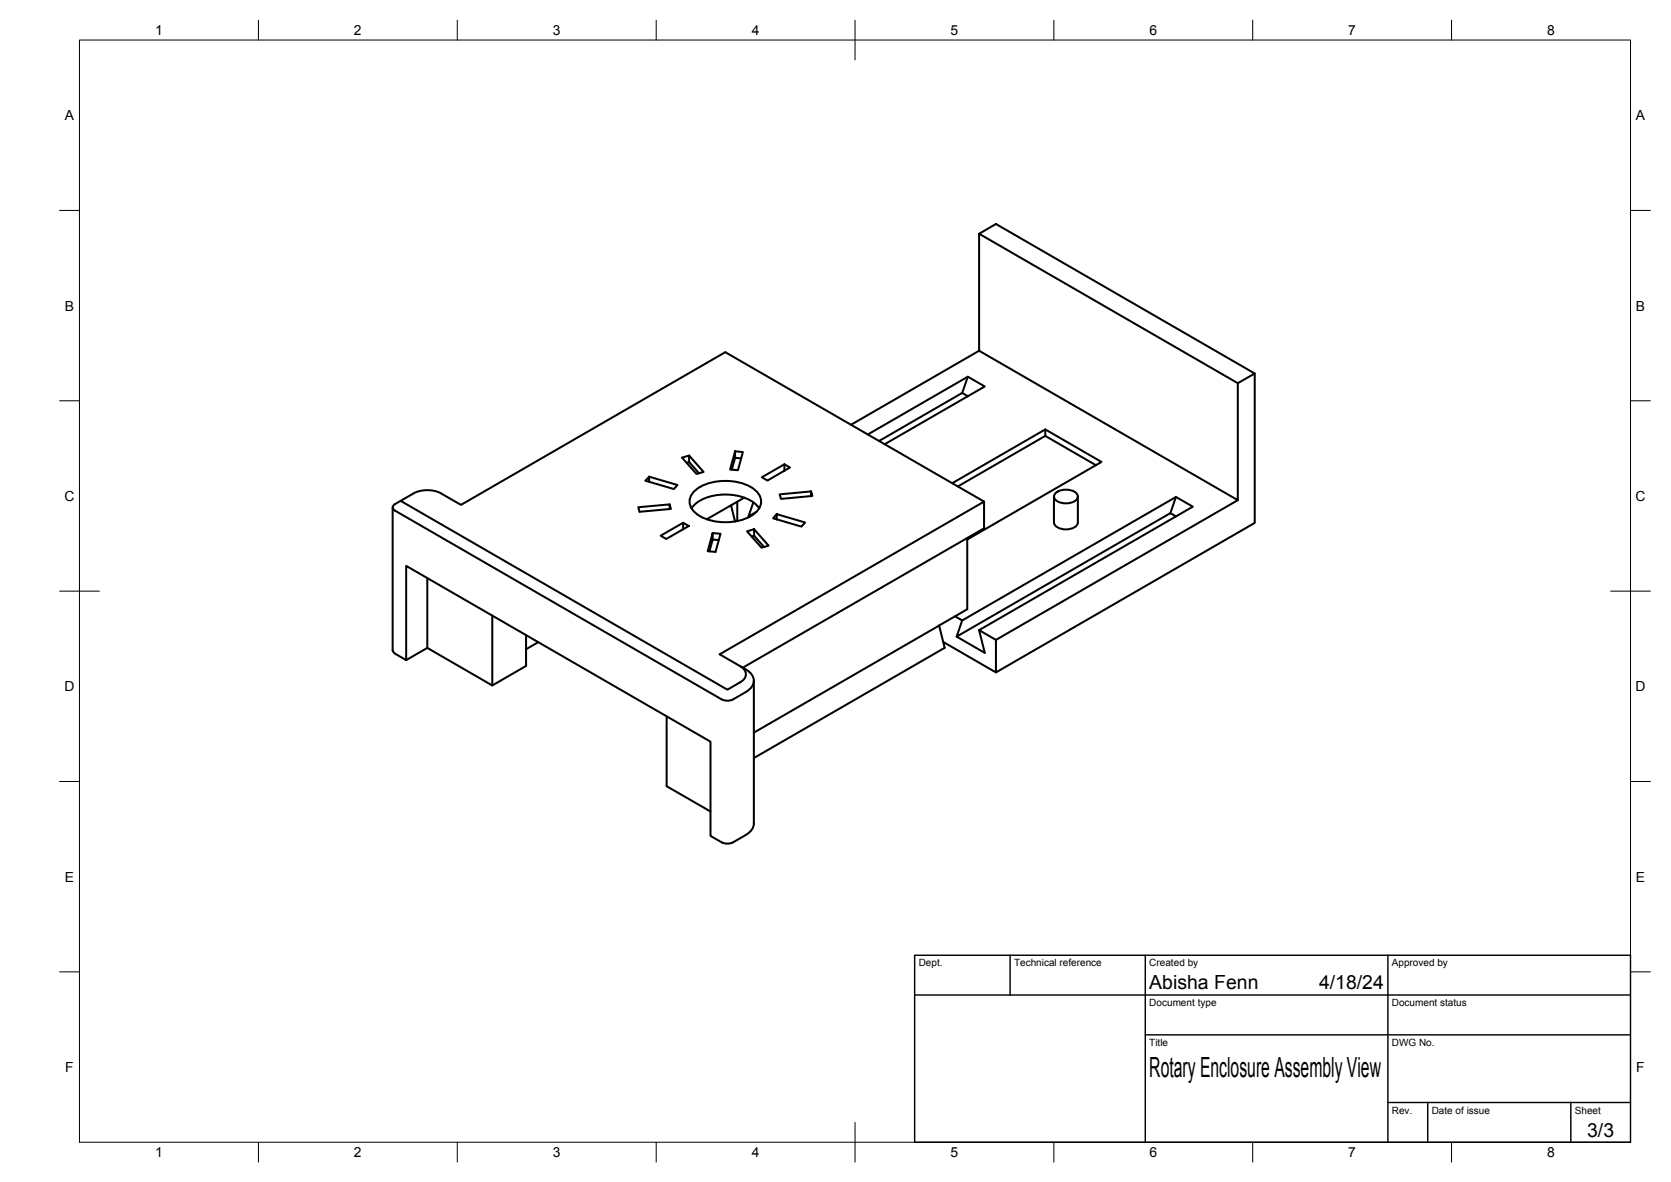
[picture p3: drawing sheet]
<svg xmlns="http://www.w3.org/2000/svg" width="420mm" height="297mm" viewBox="0 0 420 297" stroke-linecap="round" stroke-linejoin="round" font-family="sans-serif">
<!-- layer: Visible -->
<g fill="none" stroke="#000" stroke-width=".51">
<path d="M246.2 58.7l4.2-2.4 65.1 37.6-4.3 2.4zM246.2 58.7v29.4l65 37.6v-29.4M241.9 98.7l1.5 .9M243.4 94.7l-1.5 4-20.9 12.1M246.2 88.1l-32.2 18.7M315.5 93.9v37.5l-65.1 37.6M163.2 119.8l7.1 2.1-.9 1-7.1-2.1 .9-1v1.3M172.6 116.3l.7-.2 2.5 2.8M173.3 114.5l3.6 4.1-1.8 .5-3.6-4.1 1.8-.5v1.6M184.8 113.4l-1.2 4.6 1.9 .2 1.3-4.6-2-.2v1.6M186.4 115.2l-1.6-.2-.8 3M197.2 116.7l-5.6 3.2 1.4 .9 5.6-3.3-1.4-.8v1.6"/>
<path d="M218.2 109.2l25.2-14.5 4.2 2.4-25.2 14.5M262.8 107.9l-23.4 13.5M262.8 109.5l-22 12.7M275.6 116.9l-12.8-7.4v-1.6l14.2 8.2-33.8 19.5M98.7 127.5v35.9M100.7 125.9l-1.4 .8a.86 .86 0 0 0-.6 .8 .86 .86 0 0 0 .6 .8l82.2 47.5 1.4 .3 1-.2a15.9 15.9 0 0 0 5-3.2 2.68 2.68 0 0 0-.6-3.9l-2.2-1.4M111 124l4.9 2.9 66.5-38.4 65 37.6v6.7l-60.6 35M111 124a7.8 7.8 0 0 0-7.1 0l-3.2 1.9 82.2 47.4 3.2-1.8a2.15 2.15 0 0 0 1.5-2.1 2.15 2.15 0 0 0-1.5-2M166.1 134.6l5.7-3.2 1.4 .8-5.7 3.3zM168.4 126.8l.3 1.1-7.9 .7-.3-1.1 7.9-.7v1.1M171.8 131.4v1.6M173.9 127.8a10.1 10.1 0 0 1 8.5-3.5 10.1 10.1 0 0 1 8.5 3.5"/>
<path d="M174.4 123.6a12.6 12.6 0 0 1 11.4-2.4 7.6 7.6 0 0 1 5.4 3.8 3.9 3.9 0 0 1-2.4 4.7 13.8 13.8 0 0 1-13.7-.6 3.5 3.5 0 0 1-.7-5.5zM179.2 133.9l2 .2-1.3 4.6-2-.2 1.3-4.6v1.7M180.7 135.7l-1.5-.1-.8 3M183.8 127l-6.1 3.5M185.4 126.1v4.9M187.1 125.1l-3.3 1.9 1 4.1M188.2 129.8l.2 .1M189 134.8l.6-.2 2.5 2.9M189.4 126.3l-1.2 3.5 2-1.2M189.6 133l3.7 4.1-1.8 .5-3.7-4.1 1.8-.5v1.6M195.3 129.2l7.1 2.1-.9 1-7.1-2.1 .9-1v1.3M203.9 123.5l-7.9 .7 .4 1.2 7.9-.8-.4-1.1v1.2"/>
<path d="M243.2 135.2v17.9l-7.1 4.1M247.4 126.1l-66.4 38.3 5.1 3M265 124.8v6.5a2.98 2.98 0 0 0 3.7 1.7 2.29 2.29 0 0 0 2.3-1.7v-6.5M265.4 123.9a4.1 4.1 0 0 1 5.5 .4 1.8 1.8 0 0 1-1.9 2.1l-1.3 .1a2.53 2.53 0 0 1-2.7-1.7zM294.3 129l1.4 .8M295.7 124.9l-1.4 4.1-53.8 31 1.4-4.1M311.2 125.7l-60.8 35.1-4.2-2.4 53.7-31.1-4.2-2.4-53.8 31-1.7-1M107.4 145.3v17.5M123.8 154.7v17.6M132.3 159.6v7.8l-8.5 4.9-16.4-9.5-5.3 3.1M236.1 157.2l1.4 5.6-48 27.7M236.1 157.2l-46.6 26.9"/>
<path d="M246.2 158.4l1.4 5.7-7.1-4.1M98.7 163.4l.4 .7 3 1.8v-23.7l76.5 44.2v23.7l2.9 1.6M135.3 161.4l-3 1.8M189.5 171.1v35.9a3.5 3.5 0 0 1-2 2.8l-3.2 1.9M250.4 160.8v8.2l-13.2-7.7M167.6 180v17.6l11 6.3M181.5 211.7l1.4 .3 1.4-.3"/>
</g>
<!-- layer: BORDER -->
<g fill="none" stroke="#000" stroke-width=".25">
<path d="M20 10.1h390v276.9h-390zM65 5.1v5M115 5.1v5M165 5.1v5M215 5.1v10M265 5.1v5M315 5.1v5M365 5.1v5M15 52.9h5M410 52.9h5M15 100.7h5M410 100.7h5"/>
<path d="M15 148.6h10M405 148.6h10M15 196.4h5M410 196.4h5M15 244.2h5M410 244.2h5M65 287v5M115 287v5M165 287v5M215 282.1v9.9M265 287v5M315 287v5"/>
<path d="M365 287v5"/>
</g>
<!-- layer: TITLEBLOCK -->
<path d="M230 240.1h180v46.9h-180zM230 250h180M254 240.1v9.9M288 240.1v46.9M349 240.1v46.9M288 260.1h122M349 277.1h61M359 277.1v9.9M395 277.1v9.9" fill="none" stroke="#000" stroke-width=".36"/>
<text font-size="7" x="289" y="270.6">Rotary Enclosure Assembly View</text>
<g font-size="4.9">
<text x="289" y="248.5">Abisha Fenn</text>
<text x="331.7" y="248.5">4/18/24</text>
<text x="399.1" y="285.7">3/3</text>
</g>
<g font-size="3.5">
<text x="39" y="8.8">1</text>
<text x="89" y="8.8">2</text>
<text x="139" y="8.8">3</text>
<text x="189" y="8.8">4</text>
<text x="239" y="8.8">5</text>
<text x="289" y="8.8">6</text>
<text x="339" y="8.8">7</text>
<text x="389" y="8.8">8</text>
<text x="16.3" y="30.2">A</text>
<text x="411.3" y="30.2">A</text>
<text x="16.3" y="78">B</text>
<text x="411.3" y="78">B</text>
<text x="16.2" y="125.9">C</text>
<text x="411.2" y="125.9">C</text>
<text x="16.2" y="173.7">D</text>
<text x="411.2" y="173.7">D</text>
<text x="16.3" y="221.6">E</text>
<text x="411.3" y="221.6">E</text>
<text x="16.4" y="269.4">F</text>
<text x="411.4" y="269.4">F</text>
<text x="39" y="290.8">1</text>
<text x="89" y="290.8">2</text>
<text x="139" y="290.8">3</text>
<text x="189" y="290.8">4</text>
<text x="239" y="290.8">5</text>
<text x="289" y="290.8">6</text>
<text x="339" y="290.8">7</text>
<text x="389" y="290.8">8</text>
</g>
<g font-size="2.5">
<text x="231" y="242.9">Dept.</text>
<text x="255" y="242.9">Technical reference</text>
<text x="289" y="242.9">Created by</text>
<text x="350" y="242.9">Approved by</text>
<text x="289" y="252.8">Document type</text>
<text x="350" y="252.8">Document status</text>
<text x="289" y="262.9">Title</text>
<text x="350" y="262.9">DWG No.</text>
<text x="350" y="279.9">Rev.</text>
<text x="360" y="279.9">Date of issue</text>
<text x="396" y="279.9">Sheet</text>
</g>
</svg>
